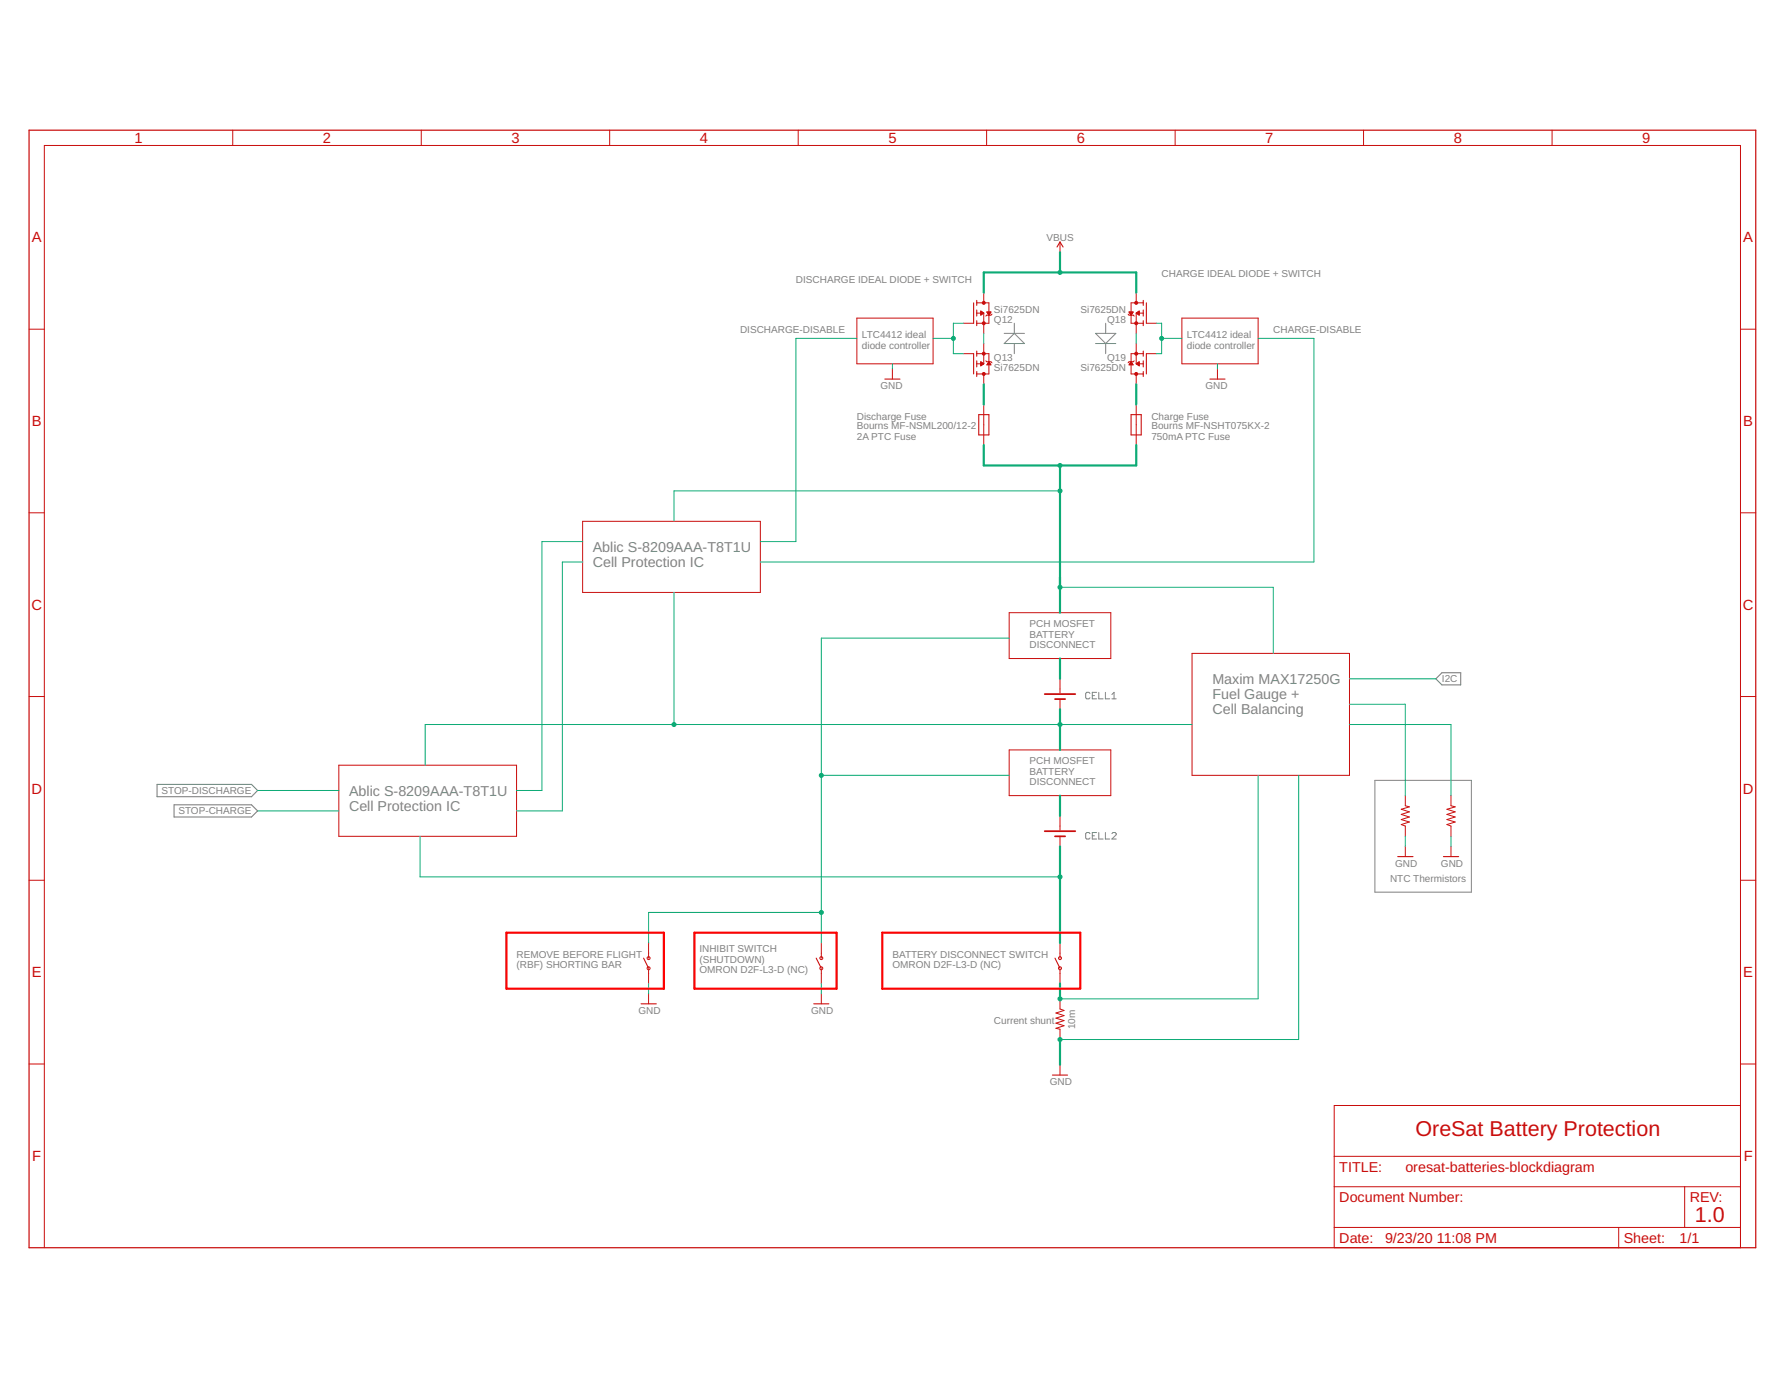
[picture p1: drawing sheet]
<svg xmlns="http://www.w3.org/2000/svg" width="279mm" height="216mm" viewBox="0 0 279 216" stroke-linecap="round" stroke-linejoin="round" font-family="sans-serif">
<g fill="none" stroke="#808080" stroke-width=".16">
<path d="M157.3 52.2h3.1M158.9 52.2l1.5 1.6h-3.1zM158.9 50.6v1.6M158.9 53.8v1.6M171.6 53.8h3.2M171.6 52.2h3.2l-1.6 1.6zM173.2 50.6v1.6M173.2 53.8v1.6M170.7 108.6l-.2-.2h-.3l-.2 .2v.6l.2 .2h.3l.2-.2M171.1 108.9h.3M171.7 108.4h-.6v1h.6M172.1 108.4v1h.7"/>
<path d="M173.1 108.4v1h.7M174.1 109.4h.7M174.1 108.7l.4-.3v1M170.7 130.5l-.2-.2h-.3l-.2 .2v.7l.2 .2h.3l.2-.2M171.1 130.9h.3M171.7 130.3h-.6v1.1h.6M172.1 130.3v1.1h.7M173.1 130.3v1.1h.7M174.1 130.5l.2-.2h.3l.2 .2v.2l-.7 .7h.7M215.3 122.2h15.1v17.5h-15.1z"/>
</g>
<path d="M224.9 106.3l.9-1h3v1.9h-3zM24.6 122.8h14.8l.9 1-.9 .9h-14.8zM27.3 126h12.1l.9 1-.9 .9h-12.1z" fill="none" stroke="#808080" stroke-width=".17"/>
<g fill="none" stroke="#c90d0c" stroke-width=".16">
<path d="M36.4 20.4v2.4M66 20.4v2.4M95.5 20.4v2.4M125 20.4v2.4M154.5 20.4v2.4M166 37.9v1.6M184 20.4v2.4M213.6 20.4v2.4M243.1 20.4v2.4M4.6 51.5h2.3M134.2 49.8h11.9v7.2h-11.9zM139.8 57.8v1.6"/>
<path d="M150.9 50.6h1.6M150.9 55.4h1.6M153 57h1.1M153 49h1.1M153 47.4h1.9v3.2h-1.9M153 55.4h1.9v3.1h-1.9M153.6 48.9h.3M153.6 49.3h.1M153.6 49.2h.1M153.6 49.2h.2M153.6 49.1h.3M153.6 49h.4"/>
<path d="M153.6 49h.5M153.6 48.7v.6l.5-.3M153.6 56.6l.5 .4-.5 .3zM153.6 48.7l.5 .3M153.6 48.8h.2M153.6 48.7h.1M153.6 57.1h.2M153.6 57.1h.3M153.6 57h.4M153.6 56.9h.5M153.6 56.9h.4M153.6 56.8h.3"/>
<path d="M153.6 56.7h.2M153.6 56.7h.1M153.6 57.3h.1M153.6 57.2h.1M154.1 45.8v1.6M154.1 49v3.2M154.1 53.8v3.2M154.1 58.5v1.7M154.4 56.5l.2 .1h.6l.2 .2M154.6 48.9h.6l-.3 .4zM154.6 48.9h.6M154.6 57.1h.6"/>
<path d="M154.6 49h.5M154.6 57h.5M154.7 49h.4M154.7 56.9h.4M154.7 49.1h.3M154.7 56.9h.3M154.8 49.2h.2M154.8 56.8h.2M154.8 49.2h.1M154.8 56.7h.1M154.9 49.3h.1M154.9 56.7h.1"/>
<path d="M154.9 56.6l.3 .5h-.6zM155.4 49.2l-.2 .1h-.6l-.2 .2M176.7 49.2l.1 .1h.7l.1 .2M176.8 48.9h.7l-.4 .4zM176.9 48.9h.5M176.9 57.1h.5M176.9 49h.5M176.9 57h.5M177 49h.3M177 56.9h.4M177 49.1h.3M177 56.9h.3"/>
<path d="M177 49.2h.2M177 56.8h.3M177.1 49.2h.1M177.1 56.7h.1M177.1 49.3h.1M177.1 56.6l.4 .5h-.7zM177.6 56.5l-.1 .1h-.7l-.1 .2M177.9 57h1.1M177.9 49h1.1M177.9 45.8v1.6M177.9 49v3.2M177.9 53.8v3.2"/>
<path d="M177.9 58.5v1.7M177.9 57l.5-.4v.7zM178 56.9h.4M178 49h.4M178 57h.4M178.1 56.9h.3M178.1 48.9h.3M178.1 49.1h.3M178.1 57.1h.3M178.2 56.8h.2M178.2 48.9h.2M178.2 49.2h.2"/>
<path d="M178.2 57.1h.2M178.3 48.8h.1M178.3 56.7h.1M178.3 49.2h.1M178.3 57.2h.1M178.4 56.7h.1M178.4 49.3h.1M178.4 48.7h.1M178.4 57.3h.1M178.4 48.7v.6l-.5-.3M178.4 48.7l-.5 .3M179 47.4h-1.9v3.2h1.9"/>
<path d="M179 55.4h-1.9v3.1h1.9M179.5 50.6h1.6M179.5 55.4h1.6M185.1 49.8h11.9v7.2h-11.9zM190.7 57.8v1.6M272.6 51.5h2.4M154.1 63.3v6.4M177.9 63.3v6.4M4.6 80.3h2.3M91.2 81.6h27.9v11.2h-27.9zM158.1 95.9h15.9v7.2h-15.9zM272.6 80.3h2.4"/>
<path d="M4.6 109.1h2.3M53.1 119.8h27.8v11.1h-27.8zM158.1 117.4h15.9v7.2h-15.9zM166 106.3v2.2M166 109.5v1.5M186.7 102.3h24.6v19.1h-24.6zM272.6 109.1h2.4M4.6 137.8h2.3M166 127.7v2.3M166 130.9v1.6M220.1 124.6v1.6l.6 .1-1.2 .4 1.2 .4-1.2 .4 1.2 .4-1.2 .4 1.2 .4-1.2 .4 .6 .2v1.6M220.1 132.5v1.6"/>
<path d="M227.2 124.6v1.6l.7 .1-1.3 .4 1.3 .4-1.3 .4 1.3 .4-1.3 .4 1.3 .4-1.3 .4 .6 .2v1.6M227.2 132.5v1.6M272.6 137.8h2.4M101.6 147.6v2.4M101.6 151.8v2.2M101.6 155.6v1.6M128.6 147.6v2.4M128.6 151.8v2.2M128.6 155.6v1.6M166 147.6v2.4M166 151.8v2.2M166 156.4v1.6l.6 .2-1.2 .4 1.2 .4-1.2 .4 1.2 .4-1.2 .4 1.2 .4-1.2 .4 .6 .1v1.7"/>
<path d="M4.6 166.6h2.3M166 166.7v1.6M272.6 173.1h-63.6v22.2h63.6v-172.5h-265.7v172.5M272.6 166.6h2.4M209 185.8h63.6M209 192.2h63.6M209 181h63.6M253.5 192.2v3.1M263.8 185.8v6.4"/>
<circle cx="101.6" cy="150" r=".23"/>
<circle cx="101.6" cy="151.6" r=".23"/>
<circle cx="128.6" cy="151.6" r=".23"/>
<circle cx="128.6" cy="150" r=".23"/>
<circle cx="166" cy="150" r=".23"/>
<circle cx="166" cy="151.6" r=".23"/>
</g>
<path d="M4.6 20.4h270.4v174.9h-270.4z" fill="none" stroke="#c90d0c" stroke-width=".19"/>
<path d="M163.6 108.7h4.8M165.2 109.5h1.6M163.6 130.1h4.8M165.2 130.9h1.6" fill="none" stroke="#c90d0c" stroke-width=".28"/>
<g fill="none" stroke="#c90d0c" stroke-width=".17">
<path d="M165.5 38.7l.5-.8 .5 .8M138.6 59.4h2.3M152.5 47.4v3.2M152.5 55.4v3.1M153 47v.8M153 48.5v1M153 50.2v.8M153 55v.8M153 56.5v.9M153 58.2v.7M179 47v.8M179 48.5v1"/>
<path d="M179 50.2v.8M179 55v.8M179 56.5v.9M179 58.2v.7M179.5 47.4v3.2M179.5 55.4v3.1M189.5 59.4h2.4M153.3 64.9h1.6v3.2h-1.6zM177.1 64.9h1.6v3.2h-1.6zM218.9 134.1h2.4M226.1 134.1h2.4M100.4 157.2h2.4"/>
<path d="M100.8 150l.8 1.6M127.4 157.2h2.4M127.8 150l.8 1.6M165.2 150l.8 1.6M164.8 168.3h2.4"/>
</g>
<g fill="#c90d0c" stroke="#c90d0c" stroke-width=".16">
<circle cx="154.1" cy="50.6" r=".23"/>
<circle cx="154.1" cy="47.4" r=".23"/>
<circle cx="154.1" cy="55.4" r=".23"/>
<circle cx="154.1" cy="58.5" r=".23"/>
<circle cx="177.9" cy="50.6" r=".23"/>
<circle cx="177.9" cy="47.4" r=".23"/>
<circle cx="177.9" cy="55.4" r=".23"/>
<circle cx="177.9" cy="58.5" r=".23"/>
</g>
<g fill="none" stroke="#0dab76" stroke-width=".16">
<path d="M134.2 53h-9.5v31.8h-5.6M139.8 57v.8M146.1 53h3.2M150.9 50.6h-1.6v4.8h1.6M154.1 52.2v1.6M177.9 52.2v1.6M181.1 50.6h.8v4.8h-.8M181.9 53h3.2M190.7 57v.8M197 53h8.8v35h-86.7M166 76.9h-60.4v4.7M91.2 84.8h-6.3v39h-4"/>
<path d="M91.2 88h-3.1v39h-7.2M105.6 92.8v20.6M158.1 99.9h-29.5v47.7M166 91.9h33.4v10.4M186.7 113.4h-120.1v6.4M211.3 110.3h8.8v14.3M211.3 113.4h15.9v11.2M211.3 106.3h13.6M40.3 123.8h12.8M40.3 127h12.8M65.8 130.9v6.4h100.2M128.6 121.4h29.5"/>
<path d="M197 121.4v35h-31M203.4 121.4v41.4h-37.4M220.1 130.9v1.6M227.2 130.9v1.6M101.6 154v1.6M128.6 154v1.6M128.6 142.9h-27v4.7"/>
</g>
<path d="M166 39.5v3.2M154.1 45.8v-3.1h23.8v3.1M154.1 60.2v3.1M154.1 69.7v3.2h23.8v-3.2M166 72.9v23M177.9 60.2v3.1M166 103.1v3.2M166 111v6.4M166 124.6v3.1M166 132.5v15.1M166 154v2.4M166 162.8v3.9" fill="none" stroke="#0dab76" stroke-width=".34"/>
<g fill="#0dab76" stroke="#0dab76" stroke-width=".16">
<circle cx="166" cy="162.8" r=".32"/>
<circle cx="166" cy="42.7" r=".32"/>
<circle cx="149.3" cy="53" r=".32"/>
<circle cx="166" cy="72.9" r=".32"/>
<circle cx="166" cy="76.9" r=".32"/>
<circle cx="166" cy="91.9" r=".32"/>
<circle cx="181.9" cy="53" r=".32"/>
<circle cx="166" cy="137.3" r=".32"/>
<circle cx="166" cy="113.4" r=".32"/>
<circle cx="105.6" cy="113.4" r=".32"/>
<circle cx="166" cy="156.4" r=".32"/>
<circle cx="128.6" cy="121.4" r=".32"/>
<circle cx="128.6" cy="142.9" r=".32"/>
</g>
<path d="M79.3 146h24.7v8.8h-24.7zM108.8 146h22.2v8.8h-22.2zM138.2 146h31v8.8h-31z" fill="none" stroke="#f00" stroke-width=".34"/>
<g font-size="3.4" fill="#c90d0c">
<text x="221.7" y="177.9">OreSat Battery Protection</text>
<text x="265.4" y="191.4">1.0</text>
</g>
<g font-size="2.3" fill="#c90d0c">
<text x="21.1" y="22.4">1</text>
<text x="50.6" y="22.4">2</text>
<text x="80.1" y="22.4">3</text>
<text x="109.6" y="22.4">4</text>
<text x="139.1" y="22.4">5</text>
<text x="168.6" y="22.4">6</text>
<text x="198.2" y="22.4">7</text>
<text x="227.7" y="22.4">8</text>
<text x="257.2" y="22.4">9</text>
<text x="5" y="38">A</text>
<text x="273" y="38">A</text>
<text x="5" y="66.7">B</text>
<text x="273" y="66.7">B</text>
<text x="4.9" y="95.5">C</text>
<text x="273" y="95.5">C</text>
<text x="4.9" y="124.2">D</text>
<text x="273" y="124.2">D</text>
<text x="5" y="153">E</text>
<text x="273" y="153">E</text>
<text x="5" y="181.8">F</text>
<text x="273.1" y="181.8">F</text>
</g>
<g font-size="2.2" fill="#808080">
<text x="92.8" y="86.4">Ablic S-8209AAA-T8T1U</text>
<text x="92.8" y="88.8">Cell Protection IC</text>
<text x="189.9" y="107.1">Maxim MAX17250G</text>
<text x="189.9" y="109.4">Fuel Gauge +</text>
<text x="189.9" y="111.8">Cell Balancing</text>
<text x="54.7" y="124.6">Ablic S-8209AAA-T8T1U</text>
<text x="54.7" y="127">Cell Protection IC</text>
</g>
<g font-size="2.2" fill="#c90d0c">
<text x="209.8" y="183.4">TITLE:</text>
<text x="220.1" y="183.4">oresat-batteries-blockdiagram</text>
<text x="209.8" y="188.2">Document Number:</text>
<text x="264.6" y="188.2">REV:</text>
<text x="209.8" y="194.6">Date:</text>
<text x="216.9" y="194.6">9/23/20</text>
<text x="225" y="194.6">11:08 PM</text>
<text x="254.3" y="194.6">Sheet:</text>
<text x="263" y="194.6">1/1</text>
</g>
<g font-size="1.6" fill="#808080">
<text x="163.9" y="37.7">VBUS</text>
<text x="124.7" y="44.2">DISCHARGE IDEAL DIODE + SWITCH</text>
<text x="181.9" y="43.4">CHARGE IDEAL DIODE + SWITCH</text>
<text x="115.9" y="52.2">DISCHARGE-DISABLE</text>
<text x="135" y="52.9">LTC4412 ideal</text>
<text x="155.7" y="48.9">Si7625DN</text>
<text x="155.7" y="50.5">Q12</text>
<text x="169.2" y="48.9">Si7625DN</text>
<text x="173.4" y="50.5">Q18</text>
<text x="185.9" y="52.9">LTC4412 ideal</text>
<text x="199.4" y="52.2">CHARGE-DISABLE</text>
<text x="135" y="54.6">diode controller</text>
<text x="155.7" y="58.2">Si7625DN</text>
<text x="155.7" y="56.6">Q13</text>
<text x="169.2" y="58.2">Si7625DN</text>
<text x="173.4" y="56.6">Q19</text>
<text x="185.9" y="54.6">diode controller</text>
<text x="134.2" y="65.7">Discharge Fuse</text>
<text x="137.9" y="60.9">GND</text>
<text x="180.3" y="65.7">Charge Fuse</text>
<text x="188.8" y="60.9">GND</text>
<text x="134.2" y="67.2">Bourns MF-NSML200/12-2</text>
<text x="134.2" y="68.9">2A PTC Fuse</text>
<text x="180.3" y="67.2">Bourns MF-NSHT075KX-2</text>
<text x="180.3" y="68.9">750mA PTC Fuse</text>
<text x="161.2" y="98.2">PCH MOSFET</text>
<text x="161.2" y="99.8">BATTERY</text>
<text x="161.2" y="101.5">DISCONNECT</text>
<text x="225.8" y="106.8">I2C</text>
<text x="161.2" y="119.6">PCH MOSFET</text>
<text x="25.3" y="124.3">STOP-DISCHARGE</text>
<text x="161.2" y="121.3">BATTERY</text>
<text x="161.2" y="123">DISCONNECT</text>
<text x="27.9" y="127.5">STOP-CHARGE</text>
<text x="218.5" y="135.7">GND</text>
<text x="225.7" y="135.7">GND</text>
<text x="217.7" y="138.1">NTC Thermistors</text>
<text x="80.9" y="149.9">REMOVE BEFORE FLIGHT</text>
<text x="109.5" y="149.1">INHIBIT SWITCH</text>
<text x="139.8" y="149.9">BATTERY DISCONNECT SWITCH</text>
<text x="80.9" y="151.6">(RBF) SHORTING BAR</text>
<text x="109.5" y="150.7">(SHUTDOWN)</text>
<text x="109.5" y="152.4">OMRON D2F-L3-D (NC)</text>
<text x="139.8" y="151.6">OMRON D2F-L3-D (NC)</text>
<text x="100" y="158.8">GND</text>
<text x="127" y="158.8">GND</text>
<text x="155.7" y="160.4">Current shunt</text>
<text x="168.4" y="161.1" transform="rotate(-90 168.4 161.1)">10m</text>
<text x="164.4" y="169.9">GND</text>
</g>
</svg>
